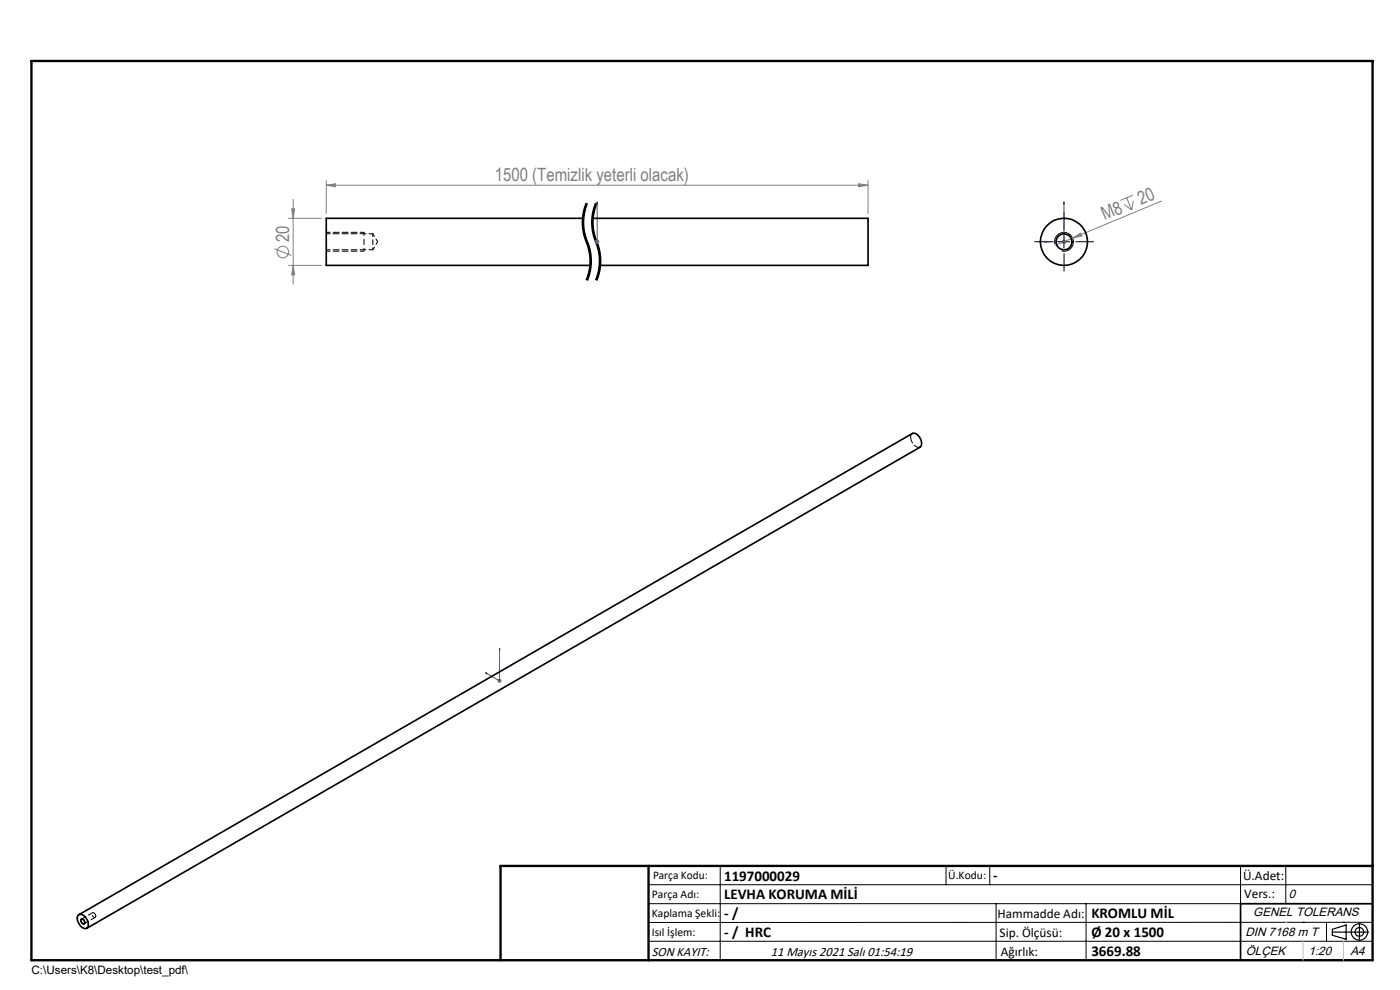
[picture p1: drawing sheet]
<svg xmlns="http://www.w3.org/2000/svg" width="297mm" height="210mm" viewBox="0 0 297 210" stroke-linecap="round" stroke-linejoin="round" font-family="sans-serif">
<g fill="none" stroke="#808080" stroke-width=".21">
<path d="M69.2 39.3l2-.3v.6zM69.2 38.3v7M69.2 39.3h114.9M182.1 39l2 .3-2 .3zM184.1 38.3v7M58.2 52.8l3.6 1.4M61.2 46.3h7M61.2 56.3h7M61.9 44.3h.6l-.3 2zM62.2 42.3v18M62.2 56.3l.3 2h-.6zM126.2 51.3h1"/>
<path d="M126.3 50.9l.7 .7M126.7 50.8v1M127 50.9l-.7 .7M225.2 51.3h1M225.4 50.9l.7 .7M225.7 50.8v1M226.1 50.9l-.7 .7M227.5 50.5l1.8-1 .2 .6zM227.5 50.5l-3.6 1.6M238.5 43.4l1.6 1.1M239 41.9l1.1 2.6M240.3 41.4l-2.6 1.1"/>
<path d="M240.4 42.6l-.3 1.9M246.4 42.6l-18.9 7.9M105.4 144.4h1.1M105.6 144.1l.7 .7M106 143.9v1M106.3 144.1l-.7 .7"/>
<circle cx="60" cy="53.5" r="1.23"/>
</g>
<g fill="none" stroke="#000" stroke-width=".21">
<path d="M123.6 48.6l.4 1.9 .8 2.2 .3 1.8M123.7 44.8a10.8 10.8 0 0 0-.1 3.8M123.9 47.6l.1 1.4 .5 1.8M123.9 46.3v1.4M124 45.4l-.1 .9M124.2 44.5l-.2 .9M124.3 43l-.6 1.8M124.5 50.8l.1 .2M124.5 43.1a11.2 11.2 0 0 0 .3 9.1 10.6 10.6 0 0 1-.3 7.3M124.6 51l.1 .2zM124.6 58.5l-.3 .9M124.7 43.2l-.5 1.3"/>
<path d="M124.7 51.2l.3 .9M125 58.6l-.3 .9M125 52.1l.3 1.4a10.8 10.8 0 0 1 0 3.7M125.1 54.4v1.9M125.1 56.3l-.5 2.2M125.3 57.3l-.3 1.3M125.6 48.6l.3 1.4a12.1 12.1 0 0 1 .7 8.5M125.7 44.8a10.8 10.8 0 0 0-.1 3.8M125.9 47.6l.1 1.4 .5 1.8M125.9 46.3v1.4M126 45.4l-.1 .9M126.2 44.5l-.2 .9"/>
<path d="M126.3 43l-.6 1.8M126.5 50.8a11.1 11.1 0 0 1 .8 6.4M126.5 43.1a11.2 11.2 0 0 0 .3 9.1 10.6 10.6 0 0 1-.3 7.3M126.6 58.5l-.3 .9M126.7 43.2l-.5 1.3M127 58.6l-.3 .9M127.3 57.3l-.3 1.3M223.8 51.8a2 2 0 0 1 1.7-2.5 2 2 0 0 1 2.2 2.2 2 2 0 0 1-2.5 1.7M224.5 51.3h2.5M225.7 50.1v2.5M17.2 194.9a.68 .68 0 0 1 .7 .4 .68 .68 0 0 1-.1 .8 .86 .86 0 0 1-.6-1.2zM137.6 187.7h153.6"/>
<path d="M137.6 191.7h153.6M137.6 199.7h153.6M152.8 183.7v20M200.7 183.7v4M210 183.7v4M211.3 191.7v12M230.4 191.7v12M263.2 183.7v20M272.8 183.7v8M276.4 195.6h.1M281.4 195.6v4.1M285 195.6h.1"/>
<path d="M291.2 195.6l-153.6 .1"/>
</g>
<path d="M77.2 49.3v4" fill="none" stroke="#000" stroke-width=".21" stroke-dasharray="1.3 .6" stroke-dashoffset=".6" stroke-linecap="butt"/>
<path d="M124.5 43.1a10.6 10.6 0 0 0 0 8.2M124.5 51.3a10.6 10.6 0 0 1 0 8.2M126.5 43.1a10.6 10.6 0 0 0 0 8.2M126.5 51.3a10.6 10.6 0 0 1 0 8.2" fill="none" stroke="#000" stroke-width=".21" stroke-dasharray="6.3 1.3 1.3 1.3" stroke-dashoffset="4.1" stroke-linecap="butt"/>
<g fill="none" stroke="#000" stroke-width=".25">
<path d="M282.6 197.7h7.8M282.6 197.1l3-.9v3l-3-.8zM288.4 195.8v3.8M106.2 203.7h185"/>
<circle cx="288.4" cy="197.7" r="1.74"/>
<circle cx="288.4" cy="197.7" r=".93"/>
</g>
<path d="M126.7 51.2v.2zM126.7 42.8v.4v-.4M126.7 51.3h.1M126.7 42.8v8.5M221.5 51.3l.4-.1v.2zM225.7 42.8l.1 .4h-.2zM225.7 42.8v8.5h-4.2M106 137.5v.4l-.1-.1zM106 137.5v6.9l-3-1.7M103 142.7l.3 .1v.2z" fill="none" stroke="#00f" stroke-width=".21"/>
<path d="M223.2 51.3h-3.7M225.7 48.8v-3.8M225.7 53.8v3.7M228.2 51.3h3.8" fill="none" stroke="#000" stroke-width=".21" stroke-dasharray="15.2 1.3 1.3 1.3"/>
<path d="M69.2 53.3h8M77.2 49.3h-8" fill="none" stroke="#000" stroke-width=".21" stroke-dasharray="1.3 .6" stroke-dashoffset=".4"/>
<path d="M77.2 49.3h.1" fill="none" stroke="#000" stroke-width=".21" stroke-dasharray="1.3 .6"/>
<path d="M291.2 191.7h-28v12" fill="none" stroke="#000" stroke-width=".35"/>
<path d="M6.7 12.9h284.5v190.8h-284.5zM137.6 183.7v20M291.2 183.7h-185v20" fill="none" stroke="#000" stroke-width=".5"/>
<path d="M276.4 199.7v4M285 199.7v4" fill="none" stroke="#c0c0c0" stroke-width=".21"/>
<path d="M272.8 195.6h.1" fill="none" stroke="#c0c0c0" stroke-width=".25"/>
<g fill="#00f">
<path d="M126.7 51.2v.2zM126.7 42.8v.4z"/>
<path d="M103 142.7l.3 .3v-.2zM106 137.5l-.1 .3 .1 .1z"/>
<path d="M221.5 51.3l.4 .1v-.2zM225.7 42.8l-.1 .4h.2z"/>
</g>
<g fill="#808080">
<path d="M227.5 50.5l1.8-1 .2 .6z"/>
<path d="M182.1 39l2 .3-2 .3zM69.2 39.3l2-.3v.6z"/>
<path d="M61.9 44.3h.6l-.3 2zM62.2 56.3l.3 2h-.6z"/>
</g>
<g fill="none" stroke="#000" stroke-width=".35">
<path d="M123.7 46.3h-54.5v10h56M125.7 46.3h58.5v10h-57M16.6 194.2a1.08 1.08 0 0 1 1.6 .4 1.89 1.89 0 0 1 .3 2.2 1.65 1.65 0 0 1-2-1.5l-.1-.8zM16.8 194l176.7-102a1.97 1.97 0 0 1 2 2.2l-.3 .7-176.8 102M17.2 195a.56 .56 0 0 1 .7 .3 .56 .56 0 0 1-.1 .7 .7 .7 0 0 1-.6-1z"/>
<circle cx="225.7" cy="51.3" r="5"/>
<circle cx="225.7" cy="51.3" r="1.69"/>
</g>
<path d="M79.1 51.3v-1.7M79.1 53v-1.7" fill="none" stroke="#000" stroke-width=".21" stroke-dasharray="1.3 .6" stroke-dashoffset=".8"/>
<path d="M69.2 53h9.9M79.1 49.6h-9.9" fill="none" stroke="#000" stroke-width=".21" stroke-dasharray="1.3 .6" stroke-dashoffset=".5"/>
<path d="M79.1 53l1-1.7M80.1 51.3l-1-1.7" fill="none" stroke="#000" stroke-width=".21" stroke-dasharray="1.3 .6" stroke-dashoffset=".6"/>
<path d="M193.2 92.7l.1-.5 .2-.3" fill="none" stroke="#000" stroke-width=".21" stroke-dasharray="1.3 .6" stroke-dashoffset=".4"/>
<path d="M195.2 94.8a1.92 1.92 0 0 1-2-2.1" fill="none" stroke="#000" stroke-width=".21" stroke-dasharray="1.3 .6" stroke-dashoffset="-.1"/>
<path d="M17.9 195.9l2.3-1.3M19.6 193.6l-2.3 1.3M20.3 194.3a.58 .58 0 0 0-.7-.6 .57 .57 0 0 0 0 .6 .57 .57 0 0 0 .7 .2v-.2" fill="none" stroke="#000" stroke-width=".21" stroke-dasharray="1.3 .6" stroke-dashoffset=".2"/>
<g font-size="3.9" fill="#808080">
<text x="105" y="38.4">1500 (Temizlik yeterli olacak)</text>
<text x="234.3" y="46.8" transform="rotate(-23 234.3 46.8)">M8</text>
<text x="242" y="43.5" transform="rotate(-23 242 43.5)">20</text>
<text x="61.3" y="51.4" transform="rotate(-90 61.3 51.4)">20</text>
</g>
<g font-size="3.2">
<text x="153.6" y="186.8">1197000029</text>
<text x="153.6" y="190.8">LEVHA KORUMA MİLİ</text>
<text x="210.7" y="186.6">-</text>
<text x="153.6" y="194.8">- /</text>
<text x="231.5" y="194.8">KROMLU MİL</text>
<text x="153.6" y="198.8">- / HRC</text>
<text x="231.5" y="198.7">Ø 20 x 1500</text>
<text x="231.5" y="202.8">3669.88</text>
</g>
<g font-size="2.8">
<text x="263.7" y="186.7">Ü.Adet:</text>
<text x="263.9" y="190.5">Vers.:</text>
<text x="211.6" y="194.8">Hammadde Adı:</text>
<text x="138.3" y="202.8">SON KAYIT:</text>
<text x="163.5" y="202.8">11 Mayıs 2021 Salı 01:54:19</text>
<text x="212.1" y="198.7">Sip. Ölçüsü:</text>
<text x="212.3" y="202.7">Ağırlık:</text>
</g>
<g font-size="2.6">
<text x="273.4" y="190.4">0</text>
<text x="265.9" y="194.4">GENEL TOLERANS</text>
<text x="264.2" y="198.5">DIN 7168 m T</text>
<text x="264.3" y="202.6">ÖLÇEK</text>
<text x="277.6" y="202.6">1:20</text>
<text x="286.5" y="202.6">A4</text>
</g>
<g font-size="2.5">
<text x="138.3" y="190.5">Parça Adı:</text>
<text x="138.5" y="186.5">Parça Kodu:</text>
<text x="201.2" y="186.5">Ü.Kodu:</text>
<text x="138.3" y="194.5">Kaplama Şekli:</text>
<text x="138.3" y="198.6">Isıl İşlem:</text>
<text x="6.7" y="206.7">C:\Users\K8\Desktop\test_pdf\</text>
</g>
</svg>
